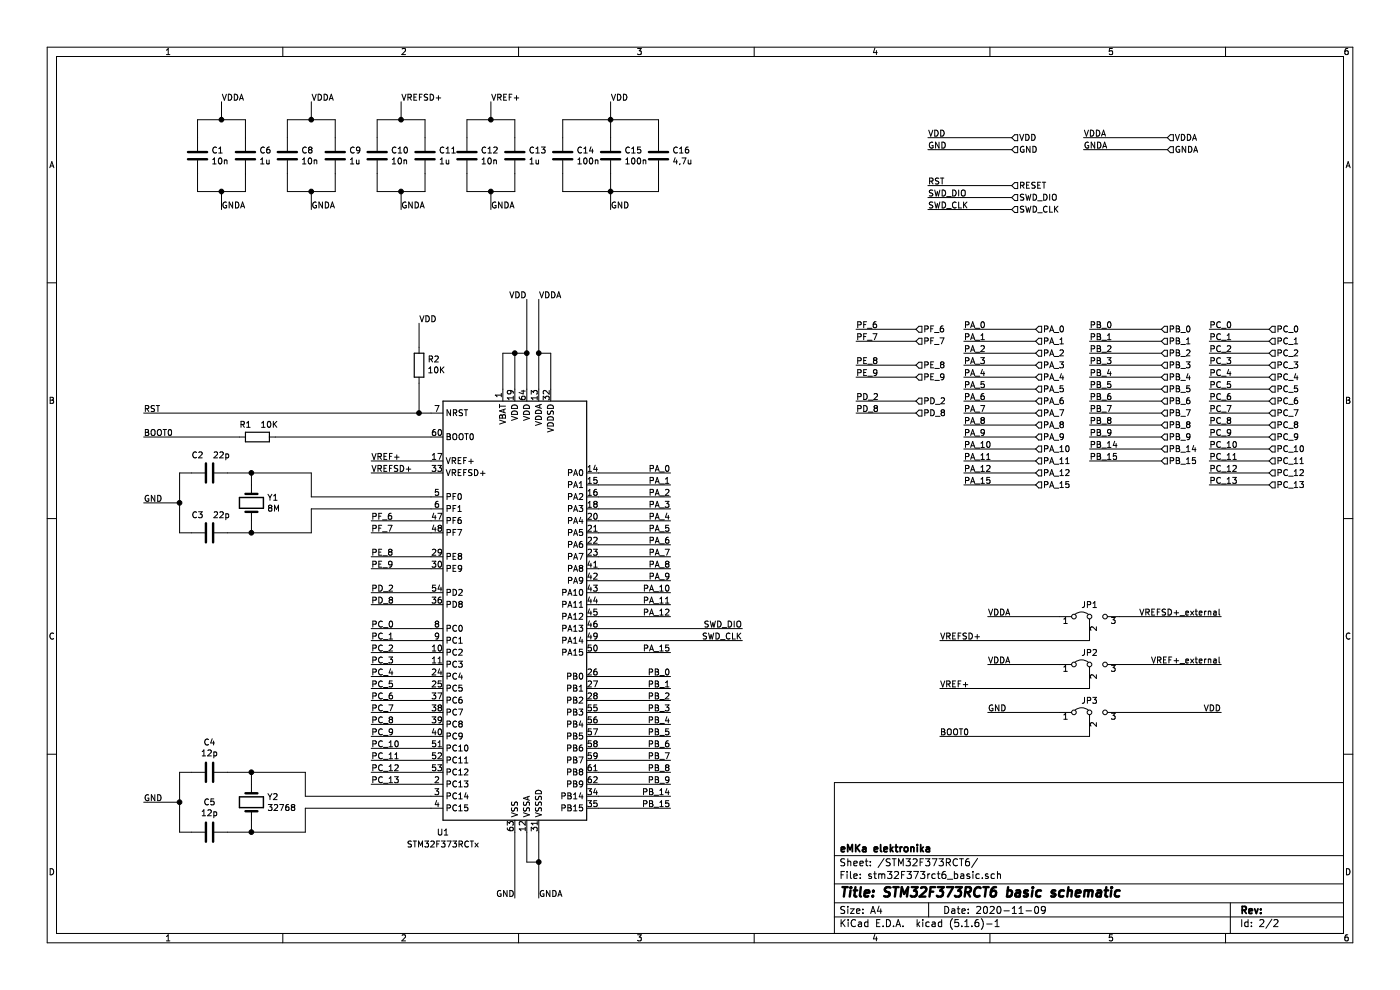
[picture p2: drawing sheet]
EESchema Schematic File Version 4
EELAYER 30 0
EELAYER END
$Descr A4 11693 8268
encoding utf-8
Sheet 2 2
Title "STM32F373RCT6 basic schematic"
Date "2020-11-09"
Rev ""
Comp "eMKa elektronika"
Comment1 ""
Comment2 ""
Comment3 ""
Comment4 ""
$EndDescr
$Comp
L MCU_ST_STM32F3:STM32F373RCTx U1
U 1 1
P 4300 5050
F 0 "U1" H 3700 3150 50  0000 C CNN
F 1 "STM32F373RCTx" H 3700 3050 50  0000 C CNN
F 2 "Package_QFP:LQFP-64_10x10mm_P0.5mm" H 3700 3250 50  0001 R CNN
F 3 "http://www.st.com/st-web-ui/static/active/en/resource/technical/document/datasheet/DM00046749.pdf" H 4300 5050 50  0001 C CNN
	1    4300 5050
	1    0    0    -1  
$EndComp
$Comp
L Device:C C10
U 1 1
P 3150 1300
F 0 "C10" H 3265 1346 50  0000 L CNN
F 1 "10n" H 3265 1255 50  0000 L CNN
F 2 "Capacitor_SMD:C_0603_1608Metric" H 3188 1150 50  0001 C CNN
F 3 "~" H 3150 1300 50  0001 C CNN
	1    3150 1300
	1    0    0    -1  
$EndComp
$Comp
L Device:C C11
U 1 1
P 3550 1300
F 0 "C11" H 3665 1346 50  0000 L CNN
F 1 "1u" H 3665 1255 50  0000 L CNN
F 2 "Capacitor_SMD:C_0603_1608Metric" H 3588 1150 50  0001 C CNN
F 3 "~" H 3550 1300 50  0001 C CNN
	1    3550 1300
	1    0    0    -1  
$EndComp
$Comp
L Device:C C12
U 1 1
P 3900 1300
F 0 "C12" H 4015 1346 50  0000 L CNN
F 1 "10n" H 4015 1255 50  0000 L CNN
F 2 "Capacitor_SMD:C_0603_1608Metric" H 3938 1150 50  0001 C CNN
F 3 "~" H 3900 1300 50  0001 C CNN
	1    3900 1300
	1    0    0    -1  
$EndComp
$Comp
L Device:C C13
U 1 1
P 4300 1300
F 0 "C13" H 4415 1346 50  0000 L CNN
F 1 "1u" H 4415 1255 50  0000 L CNN
F 2 "Capacitor_SMD:C_0603_1608Metric" H 4338 1150 50  0001 C CNN
F 3 "~" H 4300 1300 50  0001 C CNN
	1    4300 1300
	1    0    0    -1  
$EndComp
Wire Wire Line
	3150 1450 3150 1600
Wire Wire Line
	3150 1600 3350 1600
Wire Wire Line
	3550 1600 3550 1450
Wire Wire Line
	3350 1750 3350 1600
Connection ~ 3350 1600
Wire Wire Line
	3350 1600 3550 1600
Wire Wire Line
	3900 1450 3900 1600
Wire Wire Line
	3900 1600 4100 1600
Wire Wire Line
	4300 1600 4300 1450
Wire Wire Line
	4100 1750 4100 1600
Connection ~ 4100 1600
Wire Wire Line
	4100 1600 4300 1600
Wire Wire Line
	3550 1150 3550 1000
Wire Wire Line
	3550 1000 3350 1000
Wire Wire Line
	3150 1000 3150 1150
Wire Wire Line
	3350 850  3350 1000
Connection ~ 3350 1000
Wire Wire Line
	3350 1000 3150 1000
Wire Wire Line
	4300 1150 4300 1000
Wire Wire Line
	4300 1000 4100 1000
Wire Wire Line
	3900 1000 3900 1150
Wire Wire Line
	4100 850  4100 1000
Connection ~ 4100 1000
Wire Wire Line
	4100 1000 3900 1000
Wire Wire Line
	4400 3250 4400 2950
Wire Wire Line
	4200 3250 4200 2950
Wire Wire Line
	4300 3250 4300 2950
Wire Wire Line
	4300 2950 4400 2950
Connection ~ 4400 2950
$Comp
L Device:C C15
U 1 1
P 5100 1300
F 0 "C15" H 5215 1346 50  0000 L CNN
F 1 "100n" H 5215 1255 50  0000 L CNN
F 2 "Capacitor_SMD:C_0603_1608Metric" H 5138 1150 50  0001 C CNN
F 3 "~" H 5100 1300 50  0001 C CNN
	1    5100 1300
	1    0    0    -1  
$EndComp
$Comp
L Device:C C16
U 1 1
P 5500 1300
F 0 "C16" H 5615 1346 50  0000 L CNN
F 1 "4,7u" H 5615 1255 50  0000 L CNN
F 2 "Capacitor_SMD:C_0805_2012Metric" H 5538 1150 50  0001 C CNN
F 3 "~" H 5500 1300 50  0001 C CNN
	1    5500 1300
	1    0    0    -1  
$EndComp
Wire Wire Line
	5100 1450 5100 1600
Wire Wire Line
	5500 1600 5500 1450
Wire Wire Line
	5100 1750 5100 1600
Wire Wire Line
	5500 1150 5500 1000
Wire Wire Line
	5100 1000 5100 1150
$Comp
L Device:C C14
U 1 1
P 4700 1300
F 0 "C14" H 4815 1346 50  0000 L CNN
F 1 "100n" H 4815 1255 50  0000 L CNN
F 2 "Capacitor_SMD:C_0603_1608Metric" H 4738 1150 50  0001 C CNN
F 3 "~" H 4700 1300 50  0001 C CNN
	1    4700 1300
	1    0    0    -1  
$EndComp
Wire Wire Line
	5100 1000 5500 1000
Wire Wire Line
	5100 1000 4700 1000
Wire Wire Line
	4700 1000 4700 1150
Connection ~ 5100 1000
Wire Wire Line
	4700 1450 4700 1600
Wire Wire Line
	4700 1600 5100 1600
Connection ~ 5100 1600
Wire Wire Line
	5100 1600 5500 1600
Wire Wire Line
	5100 850  5100 1000
$Comp
L Device:C C8
U 1 1
P 2400 1300
F 0 "C8" H 2515 1346 50  0000 L CNN
F 1 "10n" H 2515 1255 50  0000 L CNN
F 2 "Capacitor_SMD:C_0603_1608Metric" H 2438 1150 50  0001 C CNN
F 3 "~" H 2400 1300 50  0001 C CNN
	1    2400 1300
	1    0    0    -1  
$EndComp
$Comp
L Device:C C9
U 1 1
P 2800 1300
F 0 "C9" H 2915 1346 50  0000 L CNN
F 1 "1u" H 2915 1255 50  0000 L CNN
F 2 "Capacitor_SMD:C_0603_1608Metric" H 2838 1150 50  0001 C CNN
F 3 "~" H 2800 1300 50  0001 C CNN
	1    2800 1300
	1    0    0    -1  
$EndComp
Wire Wire Line
	2400 1450 2400 1600
Wire Wire Line
	2400 1600 2600 1600
Wire Wire Line
	2800 1600 2800 1450
Wire Wire Line
	2600 1750 2600 1600
Connection ~ 2600 1600
Wire Wire Line
	2600 1600 2800 1600
Wire Wire Line
	2800 1150 2800 1000
Wire Wire Line
	2800 1000 2600 1000
Wire Wire Line
	2400 1000 2400 1150
Wire Wire Line
	2600 850  2600 1000
Connection ~ 2600 1000
Wire Wire Line
	2600 1000 2400 1000
$Comp
L Device:C C1
U 1 1
P 1650 1300
F 0 "C1" H 1765 1346 50  0000 L CNN
F 1 "10n" H 1765 1255 50  0000 L CNN
F 2 "Capacitor_SMD:C_0603_1608Metric" H 1688 1150 50  0001 C CNN
F 3 "~" H 1650 1300 50  0001 C CNN
	1    1650 1300
	1    0    0    -1  
$EndComp
$Comp
L Device:C C6
U 1 1
P 2050 1300
F 0 "C6" H 2165 1346 50  0000 L CNN
F 1 "1u" H 2165 1255 50  0000 L CNN
F 2 "Capacitor_SMD:C_0603_1608Metric" H 2088 1150 50  0001 C CNN
F 3 "~" H 2050 1300 50  0001 C CNN
	1    2050 1300
	1    0    0    -1  
$EndComp
Wire Wire Line
	1650 1450 1650 1600
Wire Wire Line
	1650 1600 1850 1600
Wire Wire Line
	2050 1600 2050 1450
Wire Wire Line
	1850 1750 1850 1600
Connection ~ 1850 1600
Wire Wire Line
	1850 1600 2050 1600
Wire Wire Line
	2050 1150 2050 1000
Wire Wire Line
	2050 1000 1850 1000
Wire Wire Line
	1650 1000 1650 1150
Wire Wire Line
	1850 850  1850 1000
Connection ~ 1850 1000
Wire Wire Line
	1850 1000 1650 1000
$Comp
L Device:R R2
U 1 1
P 3500 3050
F 0 "R2" H 3430 3004 50  0000 R CNN
F 1 "10K" H 3430 3095 50  0000 R CNN
F 2 "Resistor_SMD:R_0603_1608Metric" V 3430 3050 50  0001 C CNN
F 3 "~" H 3500 3050 50  0001 C CNN
	1    3500 3050
	-1   0    0    1   
$EndComp
$Comp
L Device:R R1
U 1 1
P 2150 3650
F 0 "R1" V 2250 3750 50  0000 C CNN
F 1 "10K" V 2250 3550 50  0000 C CNN
F 2 "Resistor_SMD:R_0603_1608Metric" V 2080 3650 50  0001 C CNN
F 3 "~" H 2150 3650 50  0001 C CNN
	1    2150 3650
	0    -1   -1   0   
$EndComp
Wire Wire Line
	2300 3650 3600 3650
$Comp
L Device:Crystal Y1
U 1 1
P 2100 4200
F 0 "Y1" V 2054 4331 50  0000 L CNN
F 1 "8M" V 2145 4331 50  0000 L CNN
F 2 "Crystal:Crystal_SMD_5032-2Pin_5.0x3.2mm" H 2100 4200 50  0001 C CNN
F 3 "https://www.tme.eu/pl/details/8.00m-smdhc49r/rezonatory-kwarcowe-smd/iqd-frequency-products/lf-xtal003151/" H 2100 4200 50  0001 C CNN
F 4 "Rezonator: kwarcowy; 8MHz; ±30ppm; 16pF; SMD; HC49SM" H 2100 4200 50  0001 C CNN "INFO"
F 5 " LF XTAL003151" H 2100 4200 50  0001 C CNN "PART_NUMBER"
F 6 " IQD FREQUENCY PRODUCTS " H 2100 4200 50  0001 C CNN "PRODUCER"
	1    2100 4200
	0    1    1    0   
$EndComp
Wire Wire Line
	2100 4050 2100 3950
Wire Wire Line
	2100 4350 2100 4450
$Comp
L Device:C C2
U 1 1
P 1750 3950
F 0 "C2" V 1600 3850 50  0000 C CNN
F 1 "22p" V 1600 4050 50  0000 C CNN
F 2 "Capacitor_SMD:C_0603_1608Metric" H 1788 3800 50  0001 C CNN
F 3 "~" H 1750 3950 50  0001 C CNN
	1    1750 3950
	0    1    1    0   
$EndComp
$Comp
L Device:C C3
U 1 1
P 1750 4450
F 0 "C3" V 1600 4350 50  0000 C CNN
F 1 "22p" V 1600 4550 50  0000 C CNN
F 2 "Capacitor_SMD:C_0603_1608Metric" H 1788 4300 50  0001 C CNN
F 3 "~" H 1750 4450 50  0001 C CNN
	1    1750 4450
	0    1    1    0   
$EndComp
$Comp
L Device:C C4
U 1 1
P 1750 6450
F 0 "C4" V 1498 6450 50  0000 C CNN
F 1 "12p" V 1589 6450 50  0000 C CNN
F 2 "Capacitor_SMD:C_0603_1608Metric" H 1788 6300 50  0001 C CNN
F 3 "~" H 1750 6450 50  0001 C CNN
	1    1750 6450
	0    1    1    0   
$EndComp
$Comp
L Device:C C5
U 1 1
P 1750 6950
F 0 "C5" V 1498 6950 50  0000 C CNN
F 1 "12p" V 1589 6950 50  0000 C CNN
F 2 "Capacitor_SMD:C_0603_1608Metric" H 1788 6800 50  0001 C CNN
F 3 "~" H 1750 6950 50  0001 C CNN
	1    1750 6950
	0    1    1    0   
$EndComp
Wire Wire Line
	1900 3950 2100 3950
Wire Wire Line
	1900 4450 2100 4450
Wire Wire Line
	1500 3950 1600 3950
Wire Wire Line
	1500 4450 1600 4450
Wire Wire Line
	2600 4250 3600 4250
Wire Wire Line
	3600 4150 2600 4150
Wire Wire Line
	2600 4150 2600 3950
Wire Wire Line
	2600 3950 2100 3950
Connection ~ 2100 3950
Wire Wire Line
	2600 4250 2600 4450
Wire Wire Line
	2600 4450 2100 4450
Connection ~ 2100 4450
Wire Wire Line
	1500 3950 1500 4200
Wire Wire Line
	1500 4200 1500 4450
Connection ~ 1500 4200
Wire Wire Line
	2000 3650 1200 3650
Wire Wire Line
	3500 3200 3500 3450
Connection ~ 3500 3450
Wire Wire Line
	3500 3450 3600 3450
Wire Wire Line
	3500 2700 3500 2900
Wire Wire Line
	1500 6450 1600 6450
Wire Wire Line
	1500 6950 1600 6950
Wire Wire Line
	1500 6450 1500 6700
Wire Wire Line
	1500 6700 1500 6950
Connection ~ 1500 6700
$Comp
L Jumper:Jumper_3_Bridged12 JP3
U 1 1
P 9100 5950
F 0 "JP3" H 9100 6050 50  0000 C CNN
F 1 "Jumper_BOOT0" V 9145 6017 50  0001 L CNN
F 2 "Jumper:SolderJumper-3_P1.3mm_Open_RoundedPad1.0x1.5mm" H 9100 5950 50  0001 C CNN
F 3 "~" H 9100 5950 50  0001 C CNN
	1    9100 5950
	1    0    0    -1  
$EndComp
Wire Wire Line
	7850 6150 9100 6150
Wire Wire Line
	9100 6150 9100 6100
$Comp
L Jumper:Jumper_3_Bridged12 JP2
U 1 1
P 9100 5550
F 0 "JP2" H 9100 5650 50  0000 C CNN
F 1 "Jumper_VREF" V 9145 5617 50  0001 L CNN
F 2 "Jumper:SolderJumper-3_P1.3mm_Open_RoundedPad1.0x1.5mm" H 9100 5550 50  0001 C CNN
F 3 "~" H 9100 5550 50  0001 C CNN
	1    9100 5550
	1    0    0    -1  
$EndComp
Wire Wire Line
	9100 5750 9100 5700
$Comp
L Jumper:Jumper_3_Bridged12 JP1
U 1 1
P 9100 5150
F 0 "JP1" H 9100 5250 50  0000 C CNN
F 1 "Jumper_VREFSD" V 9145 5217 50  0001 L CNN
F 2 "Jumper:SolderJumper-3_P1.3mm_Open_RoundedPad1.0x1.5mm" H 9100 5150 50  0001 C CNN
F 3 "~" H 9100 5150 50  0001 C CNN
	1    9100 5150
	1    0    0    -1  
$EndComp
Wire Wire Line
	7850 5350 9100 5350
Wire Wire Line
	9100 5350 9100 5300
Wire Wire Line
	10200 5150 9350 5150
Wire Wire Line
	1900 6450 2100 6450
Wire Wire Line
	2550 6450 2550 6650
Wire Wire Line
	2550 6650 3600 6650
Wire Wire Line
	3600 6750 2550 6750
Wire Wire Line
	2550 6750 2550 6950
Wire Wire Line
	2550 6950 2100 6950
Wire Wire Line
	2100 6850 2100 6950
Connection ~ 2100 6950
Wire Wire Line
	2100 6950 1900 6950
Wire Wire Line
	2100 6550 2100 6450
Connection ~ 2100 6450
Wire Wire Line
	2100 6450 2550 6450
$Comp
L Device:Crystal Y2
U 1 1
P 2100 6700
F 0 "Y2" V 2054 6831 50  0000 L CNN
F 1 "32768" V 2145 6831 50  0000 L CNN
F 2 "Crystal:Crystal_SMD_3215-2Pin_3.2x1.5mm" H 2100 6700 50  0001 C CNN
F 3 "~" H 2100 6700 50  0001 C CNN
	1    2100 6700
	0    1    1    0   
$EndComp
Wire Wire Line
	4400 7200 4400 6950
Wire Wire Line
	4500 6950 4500 7200
Wire Wire Line
	4400 7200 4500 7200
Connection ~ 4500 7200
Text Label 1200 3450 0    50   ~ 0
RST
Text Label 3500 2700 0    50   ~ 0
VDD
Text Label 4400 2500 2    50   ~ 0
VDD
Text Label 4500 2500 0    50   ~ 0
VDDA
Wire Wire Line
	4500 3250 4500 2950
Wire Wire Line
	4400 2500 4400 2950
Wire Wire Line
	4600 3250 4600 2950
Wire Wire Line
	4600 2950 4500 2950
Connection ~ 4500 2950
Wire Wire Line
	4500 2950 4500 2500
Text Label 4500 7500 0    50   ~ 0
GNDA
Text Label 4300 7500 2    50   ~ 0
GND
Wire Wire Line
	4300 6950 4300 7500
Wire Wire Line
	4500 7200 4500 7500
Text Label 1200 3650 0    50   ~ 0
BOOT0
Text Label 5100 850  0    50   ~ 0
VDD
Text Label 5100 1750 0    50   ~ 0
GND
Text Label 4100 1750 0    50   ~ 0
GNDA
Text Label 3350 1750 0    50   ~ 0
GNDA
Text Label 2600 1750 0    50   ~ 0
GNDA
Text Label 1850 1750 0    50   ~ 0
GNDA
Text Label 1850 850  0    50   ~ 0
VDDA
Text Label 2600 850  0    50   ~ 0
VDDA
Text Label 3350 850  0    50   ~ 0
VREFSD+
Text Label 4100 850  0    50   ~ 0
VREF+
Text Label 1200 4200 0    50   ~ 0
GND
Wire Wire Line
	1200 4200 1500 4200
Text Label 1200 6700 0    50   ~ 0
GND
Wire Wire Line
	1200 6700 1500 6700
Text Label 8250 5150 0    50   ~ 0
VDDA
Wire Wire Line
	8250 5150 8850 5150
Text Label 8250 5550 0    50   ~ 0
VDDA
Wire Wire Line
	8250 5550 8850 5550
Text Label 7850 5350 0    50   ~ 0
VREFSD+
Text Label 7850 5750 0    50   ~ 0
VREF+
Text Label 7850 6150 0    50   ~ 0
BOOT0
Wire Wire Line
	9100 5750 7850 5750
Text Label 10200 5150 2    50   ~ 0
VREFSD+_external
Text Label 10200 5550 2    50   ~ 0
VREF+_external
Wire Wire Line
	9350 5550 10200 5550
Text Label 10200 5950 2    50   ~ 0
VDD
Wire Wire Line
	9350 5950 10200 5950
Text Label 8250 5950 0    50   ~ 0
GND
Wire Wire Line
	8250 5950 8850 5950
Text Label 3100 3850 0    50   ~ 0
VREF+
Text Label 3100 3950 0    50   ~ 0
VREFSD+
Wire Wire Line
	3100 3850 3600 3850
Wire Wire Line
	3100 3950 3600 3950
Text Label 7750 1250 0    50   ~ 0
GND
Text Label 6200 5250 2    50   ~ 0
SWD_DIO
Text Label 6200 5350 2    50   ~ 0
SWD_CLK
Wire Wire Line
	5000 5250 6200 5250
Wire Wire Line
	5000 5350 6200 5350
Text Label 7750 1150 0    50   ~ 0
VDD
Text HLabel 8450 1150 2    50   Input ~ 0
VDD
Text HLabel 8450 1250 2    50   Input ~ 0
GND
Wire Wire Line
	8450 1150 7750 1150
Wire Wire Line
	7750 1250 8450 1250
Text Label 7750 1550 0    50   ~ 0
RST
Text HLabel 8450 1550 2    50   Input ~ 0
RESET
Wire Wire Line
	8450 1550 7750 1550
Text Label 9050 1150 0    50   ~ 0
VDDA
Text HLabel 9750 1150 2    50   Input ~ 0
VDDA
Wire Wire Line
	9750 1150 9050 1150
Text Label 9050 1250 0    50   ~ 0
GNDA
Text HLabel 9750 1250 2    50   Input ~ 0
GNDA
Wire Wire Line
	9050 1250 9750 1250
Text Label 7750 1650 0    50   ~ 0
SWD_DIO
Text Label 7750 1750 0    50   ~ 0
SWD_CLK
Wire Wire Line
	8450 1650 7750 1650
Wire Wire Line
	8450 1750 7750 1750
Text HLabel 8450 1650 2    50   Input ~ 0
SWD_DIO
Text HLabel 8450 1750 2    50   Input ~ 0
SWD_CLK
Text Label 5600 3950 2    50   ~ 0
PA_0
Text Label 5600 4050 2    50   ~ 0
PA_1
Text Label 5600 4150 2    50   ~ 0
PA_2
Text Label 5600 4250 2    50   ~ 0
PA_3
Text Label 5600 4350 2    50   ~ 0
PA_4
Text Label 5600 4450 2    50   ~ 0
PA_5
Text Label 5600 4550 2    50   ~ 0
PA_6
Text Label 5600 4650 2    50   ~ 0
PA_7
Text Label 5600 4750 2    50   ~ 0
PA_8
Text Label 5600 4850 2    50   ~ 0
PA_9
Text Label 5600 4950 2    50   ~ 0
PA_10
Text Label 5600 5050 2    50   ~ 0
PA_11
Text Label 5600 5150 2    50   ~ 0
PA_12
Wire Wire Line
	5600 3950 5000 3950
Wire Wire Line
	5600 4050 5000 4050
Wire Wire Line
	5600 4150 5000 4150
Wire Wire Line
	5600 4250 5000 4250
Wire Wire Line
	5600 4350 5000 4350
Wire Wire Line
	5600 4450 5000 4450
Wire Wire Line
	5600 4550 5000 4550
Wire Wire Line
	5600 4650 5000 4650
Wire Wire Line
	5600 4750 5000 4750
Wire Wire Line
	5600 4850 5000 4850
Wire Wire Line
	5600 4950 5000 4950
Wire Wire Line
	5600 5050 5000 5050
Wire Wire Line
	5600 5150 5000 5150
Text Label 5600 5450 2    50   ~ 0
PA_15
Wire Wire Line
	5600 5450 5000 5450
Text Label 3100 4350 0    50   ~ 0
PF_6
Text Label 3100 4450 0    50   ~ 0
PF_7
Wire Wire Line
	3100 4350 3600 4350
Wire Wire Line
	3600 4450 3100 4450
Text Label 3100 4650 0    50   ~ 0
PE_8
Text Label 3100 4750 0    50   ~ 0
PE_9
Wire Wire Line
	3100 4650 3600 4650
Wire Wire Line
	3600 4750 3100 4750
Text Label 3100 4950 0    50   ~ 0
PD_2
Text Label 5600 5650 2    50   ~ 0
PB_0
Text Label 5600 5750 2    50   ~ 0
PB_1
Text Label 5600 5850 2    50   ~ 0
PB_2
Text Label 5600 5950 2    50   ~ 0
PB_3
Text Label 5600 6050 2    50   ~ 0
PB_4
Text Label 5600 6150 2    50   ~ 0
PB_5
Text Label 5600 6250 2    50   ~ 0
PB_6
Text Label 5600 6350 2    50   ~ 0
PB_7
Text Label 5600 6450 2    50   ~ 0
PB_8
Text Label 5600 6550 2    50   ~ 0
PB_9
Text Label 5600 6650 2    50   ~ 0
PB_14
Text Label 5600 6750 2    50   ~ 0
PB_15
Wire Wire Line
	5600 5650 5000 5650
Wire Wire Line
	5600 5750 5000 5750
Wire Wire Line
	5600 5850 5000 5850
Wire Wire Line
	5600 5950 5000 5950
Wire Wire Line
	5600 6050 5000 6050
Wire Wire Line
	5600 6150 5000 6150
Wire Wire Line
	5600 6250 5000 6250
Wire Wire Line
	5600 6350 5000 6350
Wire Wire Line
	5600 6450 5000 6450
Wire Wire Line
	5600 6550 5000 6550
Wire Wire Line
	5600 6650 5000 6650
Wire Wire Line
	5600 6750 5000 6750
Text Label 3100 5050 0    50   ~ 0
PD_8
Wire Wire Line
	3100 5050 3600 5050
Wire Wire Line
	3600 4950 3100 4950
Text Label 3100 5250 0    50   ~ 0
PC_0
Text Label 3100 5350 0    50   ~ 0
PC_1
Text Label 3100 5450 0    50   ~ 0
PC_2
Text Label 3100 5550 0    50   ~ 0
PC_3
Text Label 3100 5650 0    50   ~ 0
PC_4
Text Label 3100 5750 0    50   ~ 0
PC_5
Text Label 3100 5850 0    50   ~ 0
PC_6
Text Label 3100 5950 0    50   ~ 0
PC_7
Text Label 3100 6050 0    50   ~ 0
PC_8
Text Label 3100 6150 0    50   ~ 0
PC_9
Text Label 3100 6250 0    50   ~ 0
PC_10
Text Label 3100 6350 0    50   ~ 0
PC_11
Text Label 3100 6450 0    50   ~ 0
PC_12
Text Label 3100 6550 0    50   ~ 0
PC_13
Wire Wire Line
	3100 5250 3600 5250
Wire Wire Line
	3100 5350 3600 5350
Wire Wire Line
	3100 5450 3600 5450
Wire Wire Line
	3100 5550 3600 5550
Wire Wire Line
	3100 5650 3600 5650
Wire Wire Line
	3100 5750 3600 5750
Wire Wire Line
	3100 5850 3600 5850
Wire Wire Line
	3100 5950 3600 5950
Wire Wire Line
	3100 6050 3600 6050
Wire Wire Line
	3100 6150 3600 6150
Wire Wire Line
	3100 6250 3600 6250
Wire Wire Line
	3100 6350 3600 6350
Wire Wire Line
	3100 6450 3600 6450
Wire Wire Line
	3100 6550 3600 6550
Text HLabel 8650 2750 2    50   Input ~ 0
PA_0
Text HLabel 8650 2850 2    50   Input ~ 0
PA_1
Text HLabel 8650 2950 2    50   Input ~ 0
PA_2
Text HLabel 8650 3050 2    50   Input ~ 0
PA_3
Text HLabel 8650 3150 2    50   Input ~ 0
PA_4
Text HLabel 8650 3250 2    50   Input ~ 0
PA_5
Text HLabel 8650 3350 2    50   Input ~ 0
PA_6
Text HLabel 8650 3450 2    50   Input ~ 0
PA_7
Text HLabel 8650 3550 2    50   Input ~ 0
PA_8
Text HLabel 8650 3650 2    50   Input ~ 0
PA_9
Text HLabel 8650 3750 2    50   Input ~ 0
PA_10
Text HLabel 8650 3850 2    50   Input ~ 0
PA_11
Text HLabel 8650 3950 2    50   Input ~ 0
PA_12
Text HLabel 8650 4050 2    50   Input ~ 0
PA_15
Text HLabel 9700 2750 2    50   Input ~ 0
PB_0
Text HLabel 9700 2850 2    50   Input ~ 0
PB_1
Text HLabel 9700 2950 2    50   Input ~ 0
PB_2
Text HLabel 9700 3050 2    50   Input ~ 0
PB_3
Text HLabel 9700 3150 2    50   Input ~ 0
PB_4
Text HLabel 9700 3250 2    50   Input ~ 0
PB_5
Text HLabel 9700 3350 2    50   Input ~ 0
PB_6
Text HLabel 9700 3450 2    50   Input ~ 0
PB_7
Text HLabel 9700 3550 2    50   Input ~ 0
PB_8
Text HLabel 9700 3650 2    50   Input ~ 0
PB_9
Text HLabel 9700 3750 2    50   Input ~ 0
PB_14
Text HLabel 9700 3850 2    50   Input ~ 0
PB_15
Text HLabel 10600 2750 2    50   Input ~ 0
PC_0
Text HLabel 10600 2850 2    50   Input ~ 0
PC_1
Text HLabel 10600 2950 2    50   Input ~ 0
PC_2
Text HLabel 10600 3050 2    50   Input ~ 0
PC_3
Text HLabel 10600 3150 2    50   Input ~ 0
PC_4
Text HLabel 10600 3250 2    50   Input ~ 0
PC_5
Text HLabel 10600 3350 2    50   Input ~ 0
PC_6
Text HLabel 10600 3450 2    50   Input ~ 0
PC_7
Text HLabel 10600 3550 2    50   Input ~ 0
PC_8
Text HLabel 10600 3650 2    50   Input ~ 0
PC_9
Text HLabel 10600 3750 2    50   Input ~ 0
PC_10
Text HLabel 10600 3850 2    50   Input ~ 0
PC_11
Text HLabel 10600 3950 2    50   Input ~ 0
PC_12
Text HLabel 10600 4050 2    50   Input ~ 0
PC_13
Text Label 8050 2750 0    50   ~ 0
PA_0
Text Label 8050 2850 0    50   ~ 0
PA_1
Text Label 8050 2950 0    50   ~ 0
PA_2
Text Label 8050 3050 0    50   ~ 0
PA_3
Text Label 8050 3150 0    50   ~ 0
PA_4
Text Label 8050 3250 0    50   ~ 0
PA_5
Text Label 8050 3350 0    50   ~ 0
PA_6
Text Label 8050 3450 0    50   ~ 0
PA_7
Text Label 8050 3550 0    50   ~ 0
PA_8
Text Label 8050 3650 0    50   ~ 0
PA_9
Text Label 8050 3750 0    50   ~ 0
PA_10
Text Label 8050 3850 0    50   ~ 0
PA_11
Text Label 8050 3950 0    50   ~ 0
PA_12
Wire Wire Line
	8050 2750 8650 2750
Wire Wire Line
	8050 2850 8650 2850
Wire Wire Line
	8050 2950 8650 2950
Wire Wire Line
	8050 3050 8650 3050
Wire Wire Line
	8050 3150 8650 3150
Wire Wire Line
	8050 3250 8650 3250
Wire Wire Line
	8050 3350 8650 3350
Wire Wire Line
	8050 3450 8650 3450
Wire Wire Line
	8050 3550 8650 3550
Wire Wire Line
	8050 3650 8650 3650
Wire Wire Line
	8050 3750 8650 3750
Wire Wire Line
	8050 3850 8650 3850
Wire Wire Line
	8050 3950 8650 3950
Text Label 8050 4050 0    50   ~ 0
PA_15
Wire Wire Line
	8050 4050 8650 4050
Text Label 9100 2750 0    50   ~ 0
PB_0
Text Label 9100 2850 0    50   ~ 0
PB_1
Text Label 9100 2950 0    50   ~ 0
PB_2
Text Label 9100 3050 0    50   ~ 0
PB_3
Text Label 9100 3150 0    50   ~ 0
PB_4
Text Label 9100 3250 0    50   ~ 0
PB_5
Text Label 9100 3350 0    50   ~ 0
PB_6
Text Label 9100 3450 0    50   ~ 0
PB_7
Text Label 9100 3550 0    50   ~ 0
PB_8
Text Label 9100 3650 0    50   ~ 0
PB_9
Text Label 9100 3750 0    50   ~ 0
PB_14
Text Label 9100 3850 0    50   ~ 0
PB_15
Wire Wire Line
	9100 2750 9700 2750
Wire Wire Line
	9100 2850 9700 2850
Wire Wire Line
	9100 2950 9700 2950
Wire Wire Line
	9100 3050 9700 3050
Wire Wire Line
	9100 3150 9700 3150
Wire Wire Line
	9100 3250 9700 3250
Wire Wire Line
	9100 3350 9700 3350
Wire Wire Line
	9100 3450 9700 3450
Wire Wire Line
	9100 3550 9700 3550
Wire Wire Line
	9100 3650 9700 3650
Wire Wire Line
	9100 3750 9700 3750
Wire Wire Line
	9100 3850 9700 3850
Text Label 10100 2750 0    50   ~ 0
PC_0
Text Label 10100 2850 0    50   ~ 0
PC_1
Text Label 10100 2950 0    50   ~ 0
PC_2
Text Label 10100 3050 0    50   ~ 0
PC_3
Text Label 10100 3150 0    50   ~ 0
PC_4
Text Label 10100 3250 0    50   ~ 0
PC_5
Text Label 10100 3350 0    50   ~ 0
PC_6
Text Label 10100 3450 0    50   ~ 0
PC_7
Text Label 10100 3550 0    50   ~ 0
PC_8
Text Label 10100 3650 0    50   ~ 0
PC_9
Text Label 10100 3750 0    50   ~ 0
PC_10
Text Label 10100 3850 0    50   ~ 0
PC_11
Text Label 10100 3950 0    50   ~ 0
PC_12
Text Label 10100 4050 0    50   ~ 0
PC_13
Wire Wire Line
	10100 2750 10600 2750
Wire Wire Line
	10100 2850 10600 2850
Wire Wire Line
	10100 2950 10600 2950
Wire Wire Line
	10100 3050 10600 3050
Wire Wire Line
	10100 3150 10600 3150
Wire Wire Line
	10100 3250 10600 3250
Wire Wire Line
	10100 3350 10600 3350
Wire Wire Line
	10100 3450 10600 3450
Wire Wire Line
	10100 3550 10600 3550
Wire Wire Line
	10100 3650 10600 3650
Wire Wire Line
	10100 3750 10600 3750
Wire Wire Line
	10100 3850 10600 3850
Wire Wire Line
	10100 3950 10600 3950
Wire Wire Line
	10100 4050 10600 4050
Wire Wire Line
	4200 2950 4300 2950
Connection ~ 4300 2950
Text Label 7150 2750 0    50   ~ 0
PF_6
Text Label 7150 2850 0    50   ~ 0
PF_7
Wire Wire Line
	7150 2750 7650 2750
Wire Wire Line
	7650 2850 7150 2850
Text Label 7150 3050 0    50   ~ 0
PE_8
Text Label 7150 3150 0    50   ~ 0
PE_9
Wire Wire Line
	7150 3050 7650 3050
Wire Wire Line
	7650 3150 7150 3150
Text Label 7150 3350 0    50   ~ 0
PD_2
Text Label 7150 3450 0    50   ~ 0
PD_8
Wire Wire Line
	7150 3450 7650 3450
Wire Wire Line
	7650 3350 7150 3350
Text HLabel 7650 2750 2    50   Input ~ 0
PF_6
Text HLabel 7650 2850 2    50   Input ~ 0
PF_7
Text HLabel 7650 3050 2    50   Input ~ 0
PE_8
Text HLabel 7650 3150 2    50   Input ~ 0
PE_9
Text HLabel 7650 3350 2    50   Input ~ 0
PD_2
Text HLabel 7650 3450 2    50   Input ~ 0
PD_8
Wire Wire Line
	1200 3450 3500 3450
$EndSCHEMATC
